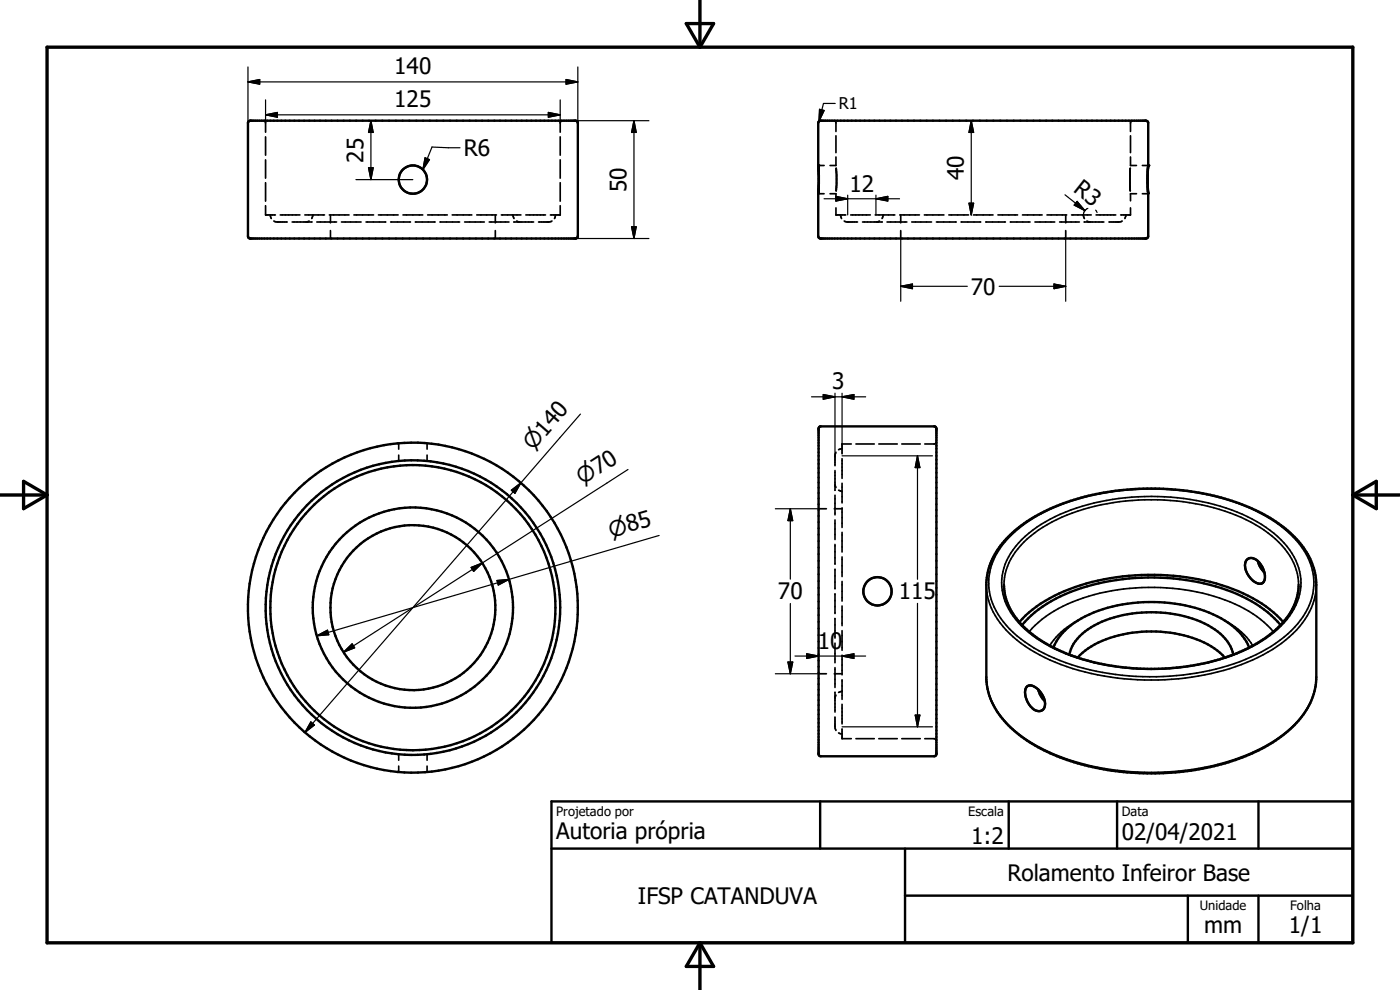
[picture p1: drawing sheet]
<svg xmlns="http://www.w3.org/2000/svg" width="297mm" height="210mm" viewBox="0 0 297 210" stroke-linecap="round" stroke-linejoin="round" font-family="sans-serif">
<g fill="none" stroke="#000" stroke-width=".51">
<path d="M52.7 25.8l.4-.2h69.2l.3 .5-.1 24.3-.4 .2h-69.2l-.2-.2-.1-.3zM173.7 25.8l.4-.2h69.1l.4 .5-.1 11.1 .1 13-.5 .4h-69.2l-.3-.5zM173.7 90.7l.3-.2h24.3l.3 .3 .1 69.2-.2 .4h-24.4l-.4-.3zM214.3 113.5a37.7 37.7 0 0 1 19-8.8 55 55 0 0 1 34.3 4.1 22.4 22.4 0 0 1 10.6 10.2 12.5 12.5 0 0 1 1.1 5.1v19.5a15.1 15.1 0 0 1-6 11.5 40.9 40.9 0 0 1-20.6 8.4 54 54 0 0 1-32.5-5 21.1 21.1 0 0 1-10.3-10.8l-.5-2-.1-1.5v-20.7a14.9 14.9 0 0 1 5-10zM264.6 118.6a2.12 2.12 0 0 1 2.9 1.2l.1 .2a3.2 3.2 0 0 1 .3 3.6 2.13 2.13 0 0 1-2.6-.9 3.3 3.3 0 0 1-.8-3.9zM266.9 119a4.9 4.9 0 0 0 1.3 2.4M213 124.1a13.6 13.6 0 0 0 6.1 10.5 37.8 37.8 0 0 0 19 6.9 52.5 52.5 0 0 0 21-1.7 28.7 28.7 0 0 0 13.1-7.8M216.3 132a30.6 30.6 0 0 1 16.6-8.8 50.8 50.8 0 0 1 30.9 2.7 24.6 24.6 0 0 1 8.4 6.1M216.8 132.6a28.3 28.3 0 0 1 15-8.5 48.1 48.1 0 0 1 32.7 2.9 23.2 23.2 0 0 1 7.2 5.6M223.5 137.4a13.7 13.7 0 0 1 7.6-7.1 33.6 33.6 0 0 1 28 .9 12.9 12.9 0 0 1 5.9 6.2M226.9 138.9a10 10 0 0 1 6.1-6.6 27.7 27.7 0 0 1 23.3 .3 9.6 9.6 0 0 1 5.3 6.3M228.6 139.5a19.6 19.6 0 0 1 12.6-5.4 24.7 24.7 0 0 1 17 3.9l1.6 1.5"/>
<path d="M275.5 124.1a11.9 11.9 0 0 1-3.3 7.9M217.9 145.6a1.94 1.94 0 0 1 2.4 .7 3.6 3.6 0 0 1 1.1 4 1.72 1.72 0 0 1-2.7-.4 3.9 3.9 0 0 1-.9-4.2zM220.2 146.3l.4 1 1 1.4M117 170h170v30h-170zM174 170v10M214 170v10M237 170v10M267 170v10M117 180h170M192 190h95M192 180v20M252 190v10"/>
<path d="M267 190v10"/>
<circle cx="87.6" cy="38.1" r="3"/>
<circle cx="87.6" cy="128.9" r="30.2"/>
<circle cx="87.6" cy="128.9" r="31.3"/>
<circle cx="87.6" cy="128.9" r="17.5"/>
<circle cx="87.6" cy="128.9" r="21.2"/>
<circle cx="87.6" cy="128.9" r="35"/>
<circle cx="186.2" cy="125.4" r="3"/>
</g>
<g fill="none" stroke="#000" stroke-width=".36">
<path d="M55.9 25.6l.2 .1M56.3 25.9v2.1M56.3 29v3.9M56.3 33.9v3.9M56.3 38.8v3.9M118.8 29v3.9M118.8 33.9v3.9M118.8 38.8v3.9M118.9 25.9l-.1 2.1M119.3 25.6l-.2 .1M173.6 35.1h1.2M176.8 25.6l.3 .1"/>
<path d="M177.3 25.9v2M177.3 33.3v1.8h-1.2M177.3 28.8v3.6M177.4 35.7v4.8M239.8 35.7v4.8M239.8 33.3v1.8h1.3M239.8 28.8v3.6M239.9 25.9l-.1 2M240.3 25.6l-.2 .1M242.3 35.1h1.3M56.3 43.6v2h2.1M57.4 45.6l.2 .8"/>
<path d="M58.1 46.9l.8 .2h2M59.5 45.6h4.1M62 47.1h4.2M64.7 45.6h4.1M65.6 46.9l-.8 .2M66.3 45.6l-.2 .8M67.2 47.1h4.2M69.9 45.6h4.1M70.1 45.6v1.7M70.1 48.9v1.7M72.4 47.1h4.2M75.1 45.6h4.2"/>
<path d="M77.6 47.1h4.2M80.3 45.6h4.2M82.9 47.1h4.2M85.5 45.6h4.2M88.1 47.1h4.2M90.7 45.6h4.2M93.3 47.1h4.2M95.9 45.6h4.2M98.6 47.1h4.1M101.1 45.6h4.2M103.8 47.1h4.2M105.1 45.6v1.7"/>
<path d="M105.1 48.9v1.7M106.4 45.6h4.1M108.8 45.6l.2 .8M109 47.1h4.2M109.6 46.9l.7 .2M111.6 45.6h4.1M117.1 46.9l-.8 .2h-2M117.8 45.6l-.2 .8M118.8 43.6v2h-2M173.6 41.1h1.2M176.1 41.1h1.2v1.5M177.3 44.1v1.5h2.1"/>
<path d="M178.3 45.6l.2 .8M179.1 46.9l.7 .2h2.1M180.5 45.6h4.1M183 47.1h4.2M185.7 45.6h4.1M186.6 46.9l-.8 .2M187.3 45.6l-.2 .8M188.2 47.1h4.2M190.9 45.6h4.2M191.1 45.6v1.7M191.1 48.9v1.7M193.4 47.1h4.2"/>
<path d="M196.1 45.6h4.2M198.7 47.1h4.2M201.3 45.6h4.2M203.9 47.1h4.2M206.5 45.6h4.2M209.1 47.1h4.2M211.7 45.6h4.2M214.3 47.1h4.2M216.9 45.6h4.2M219.6 47.1h4.2M222.1 45.6h4.2M224.8 47.1h4.2"/>
<path d="M226.1 45.6v1.7M226.1 48.9v1.7M227.3 45.6h4.2M229.9 45.6l.2 .8M230 47.1h4.2M230.6 46.9l.7 .2M232.5 45.6h4.2M238.1 46.9l-.8 .2h-2M238.8 45.6l-.2 .8M239.8 44.1v1.5h-2.1M241.1 41.1h-1.3v1.5M242.3 41.1h1.3"/>
<path d="M84.6 94v1.3M84.6 96.5v1.3M90.6 94v1.3M90.6 96.5v1.3M177.1 99.8v4.2M177.3 95.9l-.2 .8v2.1M178.6 97.3v4.2M178.6 95.2l-.7 .2M180.6 94.2h-2v2.1M181.6 94.2h3.9M186.4 94.2h4M191.3 94.2h3.9"/>
<path d="M198.4 94.1l-2.2 .1M198.7 93.7l-.1 .2M173.7 107.9h1.6M177 107.9h1.6M177.1 105.1v4.1M177.1 110.3v4.2M177.1 115.5v4.2M177.1 102.7l.2 .7M177.9 104l.7 .2M178.6 102.5v4.2M178.6 107.7v4.2M178.6 112.9v4.2"/>
<path d="M178.6 118.1v4.2M214.6 113.5a36.5 36.5 0 0 1 18.7-8.7 55.5 55.5 0 0 1 32.7 3.4 24.1 24.1 0 0 1 11.2 9.5 12.5 12.5 0 0 1-1.9 14.6 30 30 0 0 1-13.5 8.5 55.6 55.6 0 0 1-39.3-1.7 23 23 0 0 1-11.6-10.3 12.4 12.4 0 0 1 2.3-13.8zM216.7 114.5a33.2 33.2 0 0 1 16.7-8.1 50.8 50.8 0 0 1 31.2 3.2 20.3 20.3 0 0 1 10.6 10.1 11.7 11.7 0 0 1-2.8 12.4 32.1 32.1 0 0 1-17.3 8.8 49.9 49.9 0 0 1-32.3-3.7 19.4 19.4 0 0 1-9.6-9.6 11.8 11.8 0 0 1 2.9-12.4zM177.1 120.7v4.2M177.1 126v4.2M177.1 131.2v4.2M177.1 136.4v4.2M178.6 123.3v4.2M178.6 128.6v4.1M178.6 133.8v4.2M178.6 139v4.2M209.3 124.1a14.9 14.9 0 0 0 5.6 11 40.6 40.6 0 0 0 20.8 8.5 54.4 54.4 0 0 0 32.3-4.7 21.5 21.5 0 0 0 10.5-10.7l.6-2.5 .2-1.6"/>
<path d="M213 124.1a13.5 13.5 0 0 1 5.6-10.4 38.5 38.5 0 0 1 20.2-7.4 46.7 46.7 0 0 1 27.6 5 17.5 17.5 0 0 1 8.8 10.4l.3 2.4M218.3 134a25.8 25.8 0 0 1 12.6-7.5 46.5 46.5 0 0 1 32.1 2.1 21.9 21.9 0 0 1 7.2 5.4M228.7 131.6a15.4 15.4 0 0 0-6 5.4M259.8 131.6a15 15 0 0 1 6 5.4M173.7 142.9h1.6M177 142.9h1.6M177.1 141.6v4.2M177.1 146.9v4.2M177.1 152.1v2.1l.2 .7M177.3 147.5l-.2 .7M177.9 155.5l.7 .2M178.6 144.2v4.2"/>
<path d="M178.6 149.4v4.2M178.6 154.6v2.1h2M178.6 146.7l-.7 .2M181.6 156.7h3.9M186.4 156.7h4M191.3 156.7h3.9M196.2 156.7l2.2 .1M198.6 157l.1 .2M209.3 143.6a15 15 0 0 0 5.6 11.1 40.7 40.7 0 0 0 20.8 8.6 54.7 54.7 0 0 0 32.3-4.8 21.5 21.5 0 0 0 10.5-10.7l.5-1.6 .3-2.6M84.6 160v1.3M84.6 162.5v1.3M90.6 160v1.3"/>
<path d="M90.6 162.5v1.3"/>
</g>
<g fill="#000">
<circle cx="173.6" cy="35.1" r=".25"/>
<circle cx="243.6" cy="35.1" r=".25"/>
</g>
<path d="M10 10h277v190h-277zM145.6 5h5.8l-2.9 5zM148.5 0v10M0 105h10M5 102.1l5 2.9-5 2.9zM287 105h10M287 105l5-2.9v5.8zM148.5 200v10M148.5 200l2.9 5h-5.8z" fill="none" stroke="#000" stroke-width=".71"/>
<g fill="none" stroke="#000" stroke-width=".25">
<path d="M52.6 17.4h70M52.6 17.4l2.5-.5v1zM52.6 14.2v11.9M120.1 16.9l2.5 .5-2.5 .5zM122.6 14.2v11.9M56.3 24.4h62.5M56.3 24.4l2.6-.5v1zM56.3 21.2v4.9M75.5 38.1h12.1M78.2 35.6h1l-.5 2.5zM78.7 25.6v12.5M78.7 25.6l.5 2.5h-1z"/>
<path d="M90.2 33.5l.9 .4-1.4 2.1zM97.6 31.3l-6-.1-1.9 4.8M116.3 23.9l2.5 .5-2.5 .5zM118.8 21.2v4.9M122.1 25.6h15.6M134.5 25.6l.5 2.5h-1zM134.5 25.6v25M173.9 23.2l.9 .2-1.1 2.4zM177.2 21.9h-2.5l-1 3.9M206 25.6l.6 2.5h-1zM206 25.6v20M122.1 50.6h15.6"/>
<path d="M134 48.1h1l-.5 2.5zM174.8 42.2h16M177.3 41.7l2.5 .5-2.5 .4zM179.8 41.4v4.2M185.8 42.2l2.5-.5v.9zM185.8 41.4v4.2M191.1 50.6v13.3M205.6 43.1h1l-.6 2.5zM225.9 41.3l4.3 3.4M226.1 50.6v13.3M228.5 42.7l1.7 2-2.3-1.2zM230.8 44.2l-.7 .6-.2 .8"/>
<path d="M232.4 44.6l.3 .5M191.1 60.7h14.1M191.1 60.7l2.5-.4v.9zM212 60.7h14.1M223.6 60.3l2.5 .4-2.5 .5zM123.1 87.8l-58.4 67.6M133.2 99.6l-30.9 19.8M172.2 84.2h11.4M174.7 83.7l2.4 .5-2.4 .5zM177.1 83.4v13.3M178.6 84.2l2.6-.5v1zM178.6 83.4v10.8"/>
<path d="M178.6 96.7h19.2M194.6 96.7v26.2M194.6 96.7l.6 2.5h-1zM102.3 119.4l-29.4 19M108.5 104l2-1.6-1.3 2.3zM139.8 113.6l-31.8 9.3M164.5 107.9h9.2M167.7 107.9v15M167.7 107.9l.5 2.5h-1zM67.2 134.9l2.3-1.2 .2 1zM72.9 138.4l1.8-1.8 .5 .8zM100 120.4l2.3-1-1.8 1.8z"/>
<path d="M105.4 123.1l2.6-.2-2.3 1.2zM108 122.9l-40.8 12M167.7 128v14.9M168.7 139.2h14.9M171.1 138.7l2.6 .5-2.6 .5zM178.6 139.2l2.6-.5v1zM194.6 128v26.2M65.9 153.1l.8 .7-2 1.6zM164.5 142.9h9.2M167.2 140.4h1l-.5 2.5zM178.6 154.2h19.2M194.2 151.7h1l-.6 2.5z"/>
</g>
<g fill="#000" stroke="#000" stroke-width=".25">
<path d="M52.6 17.4l2.5-.5v1zM120.1 16.9l2.5 .5-2.5 .5zM56.3 24.4l2.6-.5v1zM78.2 35.6h1l-.5 2.5zM78.7 25.6l.5 2.5h-1zM90.2 33.5l.9 .4-1.4 2.1zM116.3 23.9l2.5 .5-2.5 .5zM134.5 25.6l.5 2.5h-1zM173.9 23.2l.9 .2-1.1 2.4zM206 25.6l.6 2.5h-1zM134 48.1h1l-.5 2.5zM177.3 41.7l2.5 .5-2.5 .4z"/>
<path d="M185.8 42.2l2.5-.5v.9zM205.6 43.1h1l-.6 2.5zM228.5 42.7l1.7 2-2.3-1.2zM191.1 60.7l2.5-.4v.9zM223.6 60.3l2.5 .4-2.5 .5zM174.7 83.7l2.4 .5-2.4 .5zM178.6 84.2l2.6-.5v1zM194.6 96.7l.6 2.5h-1zM108.5 104l2-1.6-1.3 2.3zM167.7 107.9l.5 2.5h-1zM67.2 134.9l2.3-1.2 .2 1zM72.9 138.4l1.8-1.8 .5 .8z"/>
<path d="M100 120.4l2.3-1-1.8 1.8zM105.4 123.1l2.6-.2-2.3 1.2zM171.1 138.7l2.6 .5-2.6 .5zM178.6 139.2l2.6-.5v1zM65.9 153.1l.8 .7-2 1.6zM167.2 140.4h1l-.5 2.5zM194.2 151.7h1l-.6 2.5z"/>
</g>
<g font-size="4.8">
<text x="83.7" y="15.8">140</text>
<text x="83.7" y="22.8">125</text>
<text x="77.1" y="34.5" transform="rotate(-90 77.1 34.5)">25</text>
<text x="98.4" y="33.1">R6</text>
<text x="132.9" y="40.7" transform="rotate(-90 132.9 40.7)">50</text>
<text x="180.2" y="40.6">12</text>
<text x="204.5" y="38.2" transform="rotate(-90 204.5 38.2)">40</text>
<text x="227.5" y="40.6" transform="rotate(38 227.5 40.6)">R3</text>
<text x="206" y="62.5">70</text>
<text x="176.6" y="82.6">3</text>
<text x="165" y="127.2">70</text>
<text x="190.7" y="127.2">115</text>
<text x="173.5" y="137.6">10</text>
<text x="118" y="178.1">Autoria própria</text>
<text x="206" y="179">1:2</text>
<text x="238" y="178.2">02/04/2021</text>
<text x="135.3" y="191.8">IFSP CATANDUVA</text>
<text x="213.7" y="186.8">Rolamento Infeiror Base</text>
<text x="255.4" y="197.9">mm</text>
<text x="273.4" y="198">1/1</text>
</g>
<g font-size="4.6">
<text x="113.1" y="95.8" transform="rotate(-49 113.1 95.8)">n140</text>
<text x="123.6" y="103" transform="rotate(-33 123.6 103)">n70</text>
<text x="129.6" y="114.1" transform="rotate(-16 129.6 114.1)">n85</text>
</g>
<text font-size="3.4" x="177.9" y="23.2">R1</text>
<g font-size="2.7">
<text x="118" y="173.1">Projetado por</text>
<text x="205.4" y="173.1">Escala</text>
<text x="238" y="173">Data</text>
<text x="254.6" y="193.1">Unidade</text>
<text x="273.7" y="193.1">Folha</text>
</g>
</svg>
